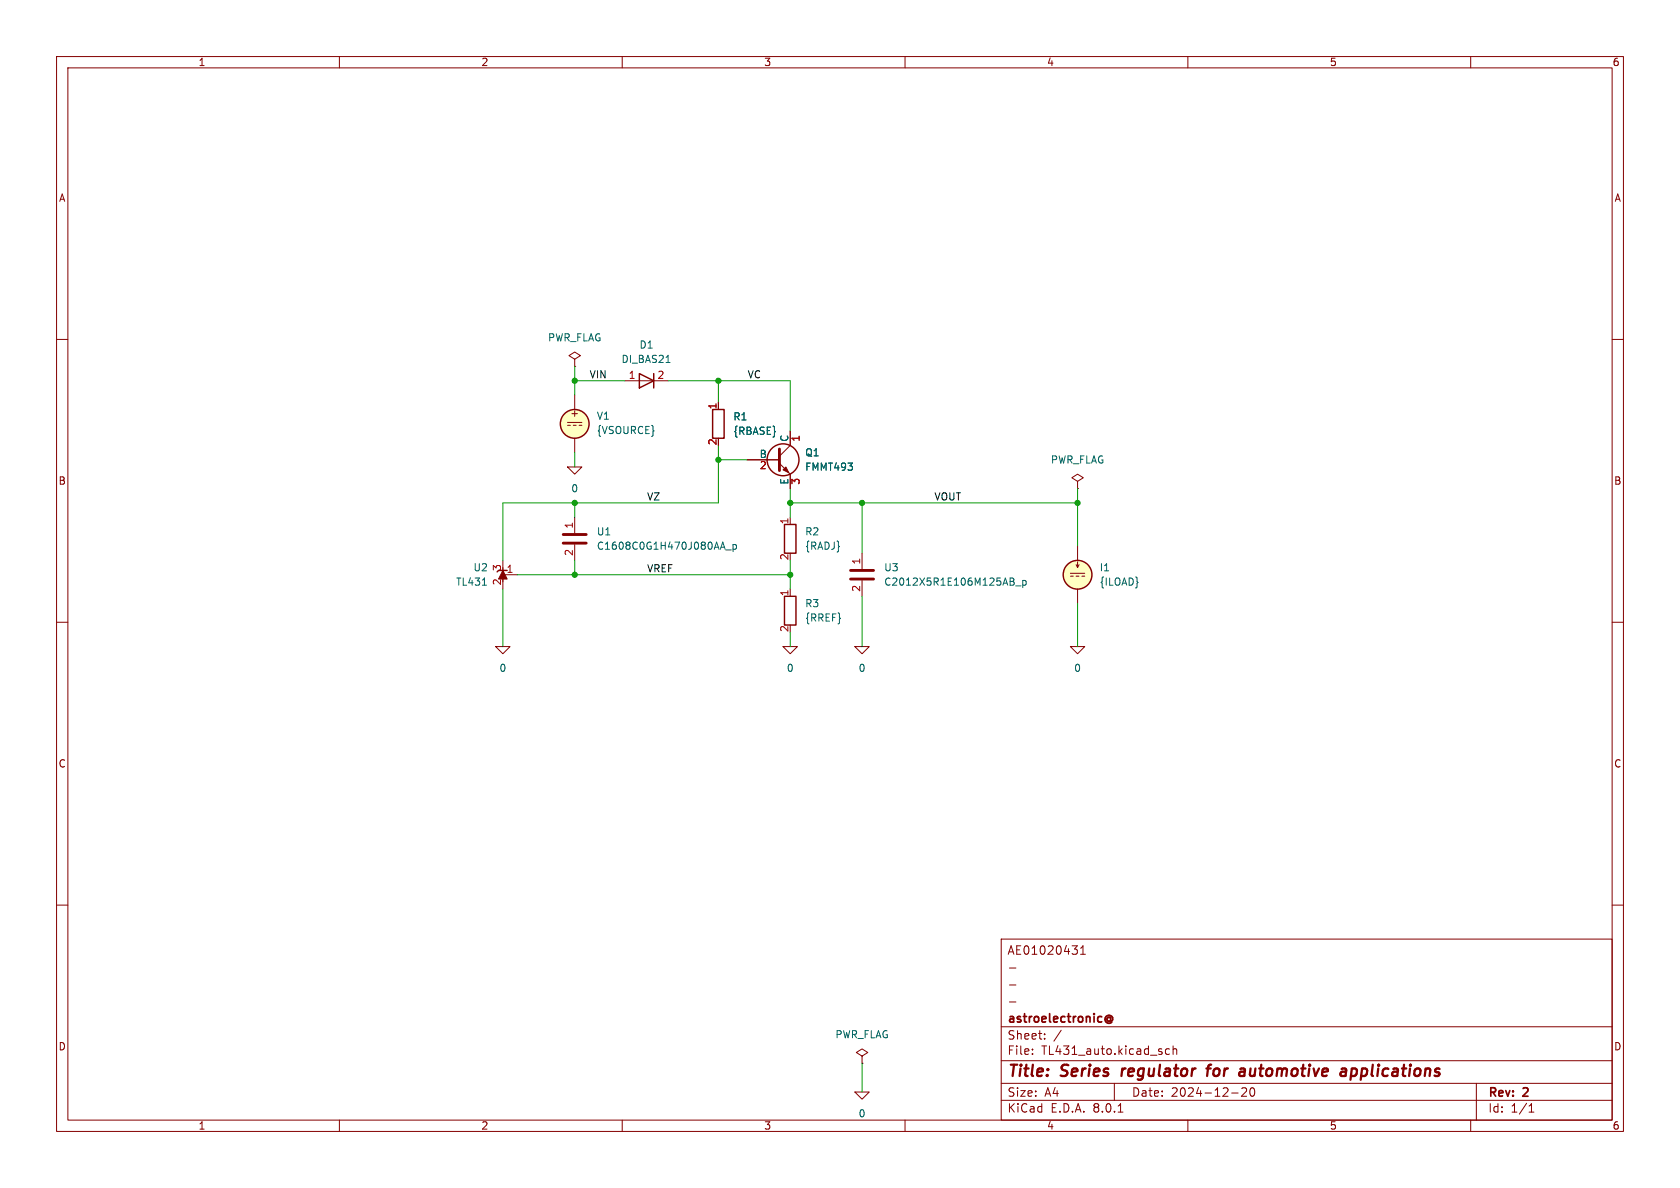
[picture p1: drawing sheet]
(kicad_sch
 (version 20231120)
 (generator "eeschema")
 (generator_version "8.0")
 (paper "A4")
 (title_block
  (title "Series regulator for automotive applications")
  (date "2024-12-20")
  (rev "2")
  (company "astroelectronic@")
  (comment 1 "-")
  (comment 2 "-")
  (comment 3 "-")
  (comment 4 "AE01020431"))
 (lib_symbols
  (symbol "TL431:0"
   (power)
   (pin_names
    (offset 0)) (exclude_from_sim no) (in_bom yes) (on_board yes)
   (property "Reference" "#GND" (at 0 -2.54 0) (effects (font (size 1.27 1.27)) (hide yes)))
   (property "Value" "0" (at 0 -1.778 0) (effects (font (size 1.27 1.27))))
   (property "Footprint" "" (at 0 0 0) (effects (font (size 1.27 1.27)) (hide yes)))
   (property "Datasheet" "~" (at 0 0 0) (effects (font (size 1.27 1.27)) (hide yes)))
   (property "Description" "0V reference potential for simulation" (at 0 0 0) (effects (font (size 1.27 1.27)) (hide yes)))
   (symbol "0_0_1"
    (polyline (pts (xy -1.27 0) (xy 0 -1.27) (xy 1.27 0) (xy -1.27 0)) (stroke (width 0) (type default)) (fill (type none))))
   (symbol "0_1_1"
    (pin power_in line (at 0 0 0) (length 0) hide (name "0" (effects (font (size 1.016 1.016)))) (number "1" (effects (font (size 1.016 1.016)))))))
  (symbol "TL431:C"
   (pin_names
    (offset 0.254) hide) (exclude_from_sim no) (in_bom yes) (on_board yes)
   (property "Reference" "C" (at 0.635 2.54 0) (effects (font (size 1.27 1.27)) (justify left)))
   (property "Value" "C" (at 0.635 -2.54 0) (effects (font (size 1.27 1.27)) (justify left)))
   (property "Footprint" "" (at 0.9652 -3.81 0) (effects (font (size 1.27 1.27)) (hide yes)))
   (property "Datasheet" "~" (at 0 0 0) (effects (font (size 1.27 1.27)) (hide yes)))
   (property "Description" "Unpolarized capacitor" (at 0 0 0) (effects (font (size 1.27 1.27)) (hide yes)))
   (symbol "C_0_1"
    (polyline (pts (xy -2.032 -0.762) (xy 2.032 -0.762)) (stroke (width 0.508) (type default)) (fill (type none)))
    (polyline (pts (xy -2.032 0.762) (xy 2.032 0.762)) (stroke (width 0.508) (type default)) (fill (type none))))
   (symbol "C_1_1"
    (pin passive line (at 0 3.81 270) (length 2.794) (name "~" (effects (font (size 1.27 1.27)))) (number "1" (effects (font (size 1.27 1.27)))))
    (pin passive line (at 0 -3.81 90) (length 2.794) (name "~" (effects (font (size 1.27 1.27)))) (number "2" (effects (font (size 1.27 1.27)))))))
  (symbol "TL431:DIODE"
   (pin_names
    (offset 1.016) hide) (exclude_from_sim no) (in_bom yes) (on_board yes)
   (property "Reference" "D" (at 0 2.54 0) (effects (font (size 1.27 1.27))))
   (property "Value" "${SIM.PARAMS}" (at 0 -2.54 0) (effects (font (size 1.27 1.27))))
   (property "Footprint" "" (at 0 0 0) (effects (font (size 1.27 1.27)) (hide yes)))
   (property "Datasheet" "~" (at 0 0 0) (effects (font (size 1.27 1.27)) (hide yes)))
   (property "Description" "Diode, anode on pin 1, for simulation only!" (at 0 0 0) (effects (font (size 1.27 1.27)) (hide yes)))
   (property "Sim.Pins" "1=1 2=2" (at 0 0 0) (effects (font (size 1.27 1.27)) (hide yes)))
   (property "Sim.Device" "SPICE" (at 0 0 0) (effects (font (size 1.27 1.27)) (justify left) (hide yes)))
   (property "Sim.Params" "type=\"D\" model=\"DIODE\" lib=\"\"" (at 0 0 0) (effects (font (size 1.27 1.27)) (hide yes)))
   (property "Spice_Netlist_Enabled" "Y" (at 0 0 0) (effects (font (size 1.27 1.27)) (justify left) (hide yes)))
   (symbol "DIODE_0_1"
    (polyline (pts (xy 1.27 0) (xy -1.27 0)) (stroke (width 0) (type default)) (fill (type none)))
    (polyline (pts (xy 1.27 1.27) (xy 1.27 -1.27)) (stroke (width 0.254) (type default)) (fill (type none)))
    (polyline (pts (xy -1.27 -1.27) (xy -1.27 1.27) (xy 1.27 0) (xy -1.27 -1.27)) (stroke (width 0.254) (type default)) (fill (type none))))
   (symbol "DIODE_1_1"
    (pin passive line (at -3.81 0 0) (length 2.54) (name "A" (effects (font (size 1.27 1.27)))) (number "1" (effects (font (size 1.27 1.27)))))
    (pin passive line (at 3.81 0 180) (length 2.54) (name "K" (effects (font (size 1.27 1.27)))) (number "2" (effects (font (size 1.27 1.27)))))))
  (symbol "TL431:IDC"
   (pin_numbers hide)
   (pin_names
    (offset 0.0254)) (exclude_from_sim no) (in_bom yes) (on_board yes)
   (property "Reference" "I" (at 2.54 2.54 0) (effects (font (size 1.27 1.27)) (justify left)))
   (property "Value" "1" (at 2.54 0 0) (effects (font (size 1.27 1.27)) (justify left)))
   (property "Footprint" "" (at 0 0 0) (effects (font (size 1.27 1.27)) (hide yes)))
   (property "Datasheet" "~" (at 0 0 0) (effects (font (size 1.27 1.27)) (hide yes)))
   (property "Description" "Current source, DC" (at 0 0 0) (effects (font (size 1.27 1.27)) (hide yes)))
   (property "Sim.Pins" "1=+ 2=-" (at 0 0 0) (effects (font (size 1.27 1.27)) (hide yes)))
   (property "Sim.Type" "DC" (at 0 0 0) (effects (font (size 1.27 1.27)) (hide yes)))
   (property "Sim.Device" "I" (at 0 0 0) (effects (font (size 1.27 1.27)) (justify left) (hide yes)))
   (property "Spice_Netlist_Enabled" "Y" (at 0 0 0) (effects (font (size 1.27 1.27)) (justify left) (hide yes)))
   (symbol "IDC_0_0"
    (polyline (pts (xy -1.27 0.254) (xy 1.27 0.254)) (stroke (width 0) (type default)) (fill (type none)))
    (polyline (pts (xy -0.762 -0.254) (xy -1.27 -0.254)) (stroke (width 0) (type default)) (fill (type none)))
    (polyline (pts (xy 0.254 -0.254) (xy -0.254 -0.254)) (stroke (width 0) (type default)) (fill (type none)))
    (polyline (pts (xy 1.27 -0.254) (xy 0.762 -0.254)) (stroke (width 0) (type default)) (fill (type none))))
   (symbol "IDC_0_1"
    (polyline (pts (xy 0 1.27) (xy 0 2.286)) (stroke (width 0) (type default)) (fill (type none)))
    (polyline (pts (xy -0.254 1.778) (xy 0 1.27) (xy 0.254 1.778)) (stroke (width 0) (type default)) (fill (type none)))
    (circle (center 0 0) (radius 2.54) (stroke (width 0.254) (type default)) (fill (type background))))
   (symbol "IDC_1_1"
    (pin passive line (at 0 5.08 270) (length 2.54) (name "~" (effects (font (size 1.27 1.27)))) (number "1" (effects (font (size 1.27 1.27)))))
    (pin passive line (at 0 -5.08 90) (length 2.54) (name "~" (effects (font (size 1.27 1.27)))) (number "2" (effects (font (size 1.27 1.27)))))))
  (symbol "TL431:PWR_FLAG"
   (power)
   (pin_numbers hide)
   (pin_names
    (offset 0) hide) (exclude_from_sim no) (in_bom yes) (on_board yes)
   (property "Reference" "#FLG" (at 0 1.905 0) (effects (font (size 1.27 1.27)) (hide yes)))
   (property "Value" "PWR_FLAG" (at 0 3.81 0) (effects (font (size 1.27 1.27))))
   (property "Footprint" "" (at 0 0 0) (effects (font (size 1.27 1.27)) (hide yes)))
   (property "Datasheet" "~" (at 0 0 0) (effects (font (size 1.27 1.27)) (hide yes)))
   (property "Description" "Special symbol for telling ERC where power comes from" (at 0 0 0) (effects (font (size 1.27 1.27)) (hide yes)))
   (symbol "PWR_FLAG_0_0"
    (pin power_out line (at 0 0 90) (length 0) (name "pwr" (effects (font (size 1.27 1.27)))) (number "1" (effects (font (size 1.27 1.27))))))
   (symbol "PWR_FLAG_0_1"
    (polyline (pts (xy 0 0) (xy 0 1.27) (xy -1.016 1.905) (xy 0 2.54) (xy 1.016 1.905) (xy 0 1.27)) (stroke (width 0) (type default)) (fill (type none)))))
  (symbol "TL431:Q_NPN_CBE"
   (pin_names
    (offset 0)) (exclude_from_sim no) (in_bom yes) (on_board yes)
   (property "Reference" "Q" (at 5.08 1.27 0) (effects (font (size 1.27 1.27)) (justify left)))
   (property "Value" "Q_NPN_CBE" (at 5.08 -1.27 0) (effects (font (size 1.27 1.27)) (justify left)))
   (property "Footprint" "" (at 5.08 2.54 0) (effects (font (size 1.27 1.27)) (hide yes)))
   (property "Datasheet" "~" (at 0 0 0) (effects (font (size 1.27 1.27)) (hide yes)))
   (property "Description" "NPN transistor, collector/base/emitter" (at 0 0 0) (effects (font (size 1.27 1.27)) (hide yes)))
   (symbol "Q_NPN_CBE_0_1"
    (polyline (pts (xy 0.635 0.635) (xy 2.54 2.54)) (stroke (width 0) (type default)) (fill (type none)))
    (polyline (pts (xy 0.635 -0.635) (xy 2.54 -2.54) (xy 2.54 -2.54)) (stroke (width 0) (type default)) (fill (type none)))
    (polyline (pts (xy 0.635 1.905) (xy 0.635 -1.905) (xy 0.635 -1.905)) (stroke (width 0.508) (type default)) (fill (type none)))
    (polyline (pts (xy 1.27 -1.778) (xy 1.778 -1.27) (xy 2.286 -2.286) (xy 1.27 -1.778) (xy 1.27 -1.778)) (stroke (width 0) (type default)) (fill (type outline)))
    (circle (center 1.27 0) (radius 2.8194) (stroke (width 0.254) (type default)) (fill (type none))))
   (symbol "Q_NPN_CBE_1_1"
    (pin passive line (at 2.54 5.08 270) (length 2.54) (name "C" (effects (font (size 1.27 1.27)))) (number "1" (effects (font (size 1.27 1.27)))))
    (pin input line (at -5.08 0 0) (length 5.715) (name "B" (effects (font (size 1.27 1.27)))) (number "2" (effects (font (size 1.27 1.27)))))
    (pin passive line (at 2.54 -5.08 90) (length 2.54) (name "E" (effects (font (size 1.27 1.27)))) (number "3" (effects (font (size 1.27 1.27)))))))
  (symbol "TL431:R"
   (pin_names
    (offset 0) hide) (exclude_from_sim no) (in_bom yes) (on_board yes)
   (property "Reference" "R" (at 2.032 0 90) (effects (font (size 1.27 1.27))))
   (property "Value" "R" (at 0 0 90) (effects (font (size 1.27 1.27))))
   (property "Footprint" "" (at -1.778 0 90) (effects (font (size 1.27 1.27)) (hide yes)))
   (property "Datasheet" "~" (at 0 0 0) (effects (font (size 1.27 1.27)) (hide yes)))
   (property "Description" "Resistor" (at 0 0 0) (effects (font (size 1.27 1.27)) (hide yes)))
   (symbol "R_0_1"
    (rectangle (start -1.016 -2.54) (end 1.016 2.54) (stroke (width 0.254) (type default)) (fill (type none))))
   (symbol "R_1_1"
    (pin passive line (at 0 3.81 270) (length 1.27) (name "~" (effects (font (size 1.27 1.27)))) (number "1" (effects (font (size 1.27 1.27)))))
    (pin passive line (at 0 -3.81 90) (length 1.27) (name "~" (effects (font (size 1.27 1.27)))) (number "2" (effects (font (size 1.27 1.27)))))))
  (symbol "TL431:TL431LP"
   (pin_names hide) (exclude_from_sim no) (in_bom yes) (on_board yes)
   (property "Reference" "U" (at -2.54 2.54 0) (effects (font (size 1.27 1.27))))
   (property "Value" "TL431LP" (at 0 -2.54 0) (effects (font (size 1.27 1.27))))
   (property "Footprint" "Package_TO_SOT_THT:TO-92_Inline" (at 0 -3.81 0) (effects (font (size 1.27 1.27)
    (italic yes)) (hide yes)))
   (property "Datasheet" "http://www.ti.com/lit/ds/symlink/tl431.pdf" (at 0 0 0) (effects (font (size 1.27 1.27)
    (italic yes)) (hide yes)))
   (property "Description" "Shunt Regulator, TO-92" (at 0 0 0) (effects (font (size 1.27 1.27)) (hide yes)))
   (symbol "TL431LP_0_1"
    (polyline (pts (xy -1.27 0) (xy 0 0) (xy 1.27 0)) (stroke (width 0) (type default)) (fill (type none)))
    (polyline (pts (xy -0.762 0.762) (xy 0.762 0) (xy -0.762 -0.762)) (stroke (width 0) (type default)) (fill (type outline)))
    (polyline (pts (xy 0.508 -1.016) (xy 0.762 -0.762) (xy 0.762 0.762) (xy 0.762 0.762)) (stroke (width 0.254) (type default)) (fill (type none))))
   (symbol "TL431LP_1_1"
    (pin passive line (at 0 2.54 270) (length 2.54) (name "REF" (effects (font (size 1.27 1.27)))) (number "1" (effects (font (size 1.27 1.27)))))
    (pin passive line (at -2.54 0 0) (length 2.54) (name "A" (effects (font (size 1.27 1.27)))) (number "2" (effects (font (size 1.27 1.27)))))
    (pin passive line (at 2.54 0 180) (length 2.54) (name "K" (effects (font (size 1.27 1.27)))) (number "3" (effects (font (size 1.27 1.27)))))))
  (symbol "TL431:VDC"
   (pin_numbers hide)
   (pin_names
    (offset 0.0254)) (exclude_from_sim no) (in_bom yes) (on_board yes)
   (property "Reference" "V" (at 2.54 2.54 0) (effects (font (size 1.27 1.27)) (justify left)))
   (property "Value" "1" (at 2.54 0 0) (effects (font (size 1.27 1.27)) (justify left)))
   (property "Footprint" "" (at 0 0 0) (effects (font (size 1.27 1.27)) (hide yes)))
   (property "Datasheet" "~" (at 0 0 0) (effects (font (size 1.27 1.27)) (hide yes)))
   (property "Description" "Voltage source, DC" (at 0 0 0) (effects (font (size 1.27 1.27)) (hide yes)))
   (property "Sim.Pins" "1=+ 2=-" (at 0 0 0) (effects (font (size 1.27 1.27)) (hide yes)))
   (property "Sim.Type" "DC" (at 0 0 0) (effects (font (size 1.27 1.27)) (hide yes)))
   (property "Sim.Device" "V" (at 0 0 0) (effects (font (size 1.27 1.27)) (justify left) (hide yes)))
   (property "Spice_Netlist_Enabled" "Y" (at 0 0 0) (effects (font (size 1.27 1.27)) (justify left) (hide yes)))
   (symbol "VDC_0_0"
    (polyline (pts (xy -1.27 0.254) (xy 1.27 0.254)) (stroke (width 0) (type default)) (fill (type none)))
    (polyline (pts (xy -0.762 -0.254) (xy -1.27 -0.254)) (stroke (width 0) (type default)) (fill (type none)))
    (polyline (pts (xy 0.254 -0.254) (xy -0.254 -0.254)) (stroke (width 0) (type default)) (fill (type none)))
    (polyline (pts (xy 1.27 -0.254) (xy 0.762 -0.254)) (stroke (width 0) (type default)) (fill (type none)))
    (text "+" (at 0 1.905 0) (effects (font (size 1.27 1.27)))))
   (symbol "VDC_0_1"
    (circle (center 0 0) (radius 2.54) (stroke (width 0.254) (type default)) (fill (type background))))
   (symbol "VDC_1_1"
    (pin passive line (at 0 5.08 270) (length 2.54) (name "~" (effects (font (size 1.27 1.27)))) (number "1" (effects (font (size 1.27 1.27)))))
    (pin passive line (at 0 -5.08 90) (length 2.54) (name "~" (effects (font (size 1.27 1.27)))) (number "2" (effects (font (size 1.27 1.27))))))))
 (junction
  (at 101.6 88.9)
  (diameter 0)
  (color 0 0 0 0))
 (junction
  (at 127 81.28)
  (diameter 0)
  (color 0 0 0 0))
 (junction
  (at 101.6 67.31)
  (diameter 0)
  (color 0 0 0 0))
 (junction
  (at 139.7 101.6)
  (diameter 0)
  (color 0 0 0 0))
 (junction
  (at 152.4 88.9)
  (diameter 0)
  (color 0 0 0 0))
 (junction
  (at 127 67.31)
  (diameter 0)
  (color 0 0 0 0))
 (junction
  (at 101.6 101.6)
  (diameter 0)
  (color 0 0 0 0))
 (junction
  (at 139.7 88.9)
  (diameter 0)
  (color 0 0 0 0))
 (junction
  (at 190.5 88.9)
  (diameter 0)
  (color 0 0 0 0))
 (wire
  (pts (xy 139.7 101.6) (xy 139.7 104.14))
  (stroke (width 0) (type default)))
 (wire
  (pts (xy 88.9 88.9) (xy 88.9 99.06))
  (stroke (width 0) (type default)))
 (wire
  (pts (xy 152.4 187.96) (xy 152.4 193.04))
  (stroke (width 0) (type default)))
 (wire
  (pts (xy 139.7 88.9) (xy 139.7 91.44))
  (stroke (width 0) (type default)))
 (wire
  (pts (xy 127 88.9) (xy 127 81.28))
  (stroke (width 0) (type default)))
 (wire
  (pts (xy 139.7 67.31) (xy 127 67.31))
  (stroke (width 0) (type default)))
 (wire
  (pts (xy 139.7 86.36) (xy 139.7 88.9))
  (stroke (width 0) (type default)))
 (wire
  (pts (xy 139.7 76.2) (xy 139.7 67.31))
  (stroke (width 0) (type default)))
 (wire
  (pts (xy 101.6 99.06) (xy 101.6 101.6))
  (stroke (width 0) (type default)))
 (wire
  (pts (xy 101.6 88.9) (xy 88.9 88.9))
  (stroke (width 0) (type default)))
 (wire
  (pts (xy 152.4 88.9) (xy 139.7 88.9))
  (stroke (width 0) (type default)))
 (wire
  (pts (xy 101.6 80.01) (xy 101.6 82.55))
  (stroke (width 0) (type default)))
 (wire
  (pts (xy 88.9 104.14) (xy 88.9 114.3))
  (stroke (width 0) (type default)))
 (wire
  (pts (xy 101.6 101.6) (xy 139.7 101.6))
  (stroke (width 0) (type default)))
 (wire
  (pts (xy 101.6 88.9) (xy 127 88.9))
  (stroke (width 0) (type default)))
 (wire
  (pts (xy 190.5 86.36) (xy 190.5 88.9))
  (stroke (width 0) (type default)))
 (wire
  (pts (xy 101.6 67.31) (xy 110.49 67.31))
  (stroke (width 0) (type default)))
 (wire
  (pts (xy 127 78.74) (xy 127 81.28))
  (stroke (width 0) (type default)))
 (wire
  (pts (xy 152.4 88.9) (xy 152.4 97.79))
  (stroke (width 0) (type default)))
 (wire
  (pts (xy 139.7 99.06) (xy 139.7 101.6))
  (stroke (width 0) (type default)))
 (wire
  (pts (xy 101.6 64.77) (xy 101.6 67.31))
  (stroke (width 0) (type default)))
 (wire
  (pts (xy 127 71.12) (xy 127 67.31))
  (stroke (width 0) (type default)))
 (wire
  (pts (xy 190.5 88.9) (xy 190.5 96.52))
  (stroke (width 0) (type default)))
 (wire
  (pts (xy 152.4 88.9) (xy 190.5 88.9))
  (stroke (width 0) (type default)))
 (wire
  (pts (xy 139.7 111.76) (xy 139.7 114.3))
  (stroke (width 0) (type default)))
 (wire
  (pts (xy 127 67.31) (xy 118.11 67.31))
  (stroke (width 0) (type default)))
 (wire
  (pts (xy 152.4 105.41) (xy 152.4 114.3))
  (stroke (width 0) (type default)))
 (wire
  (pts (xy 91.44 101.6) (xy 101.6 101.6))
  (stroke (width 0) (type default)))
 (wire
  (pts (xy 190.5 106.68) (xy 190.5 114.3))
  (stroke (width 0) (type default)))
 (wire
  (pts (xy 101.6 67.31) (xy 101.6 69.85))
  (stroke (width 0) (type default)))
 (wire
  (pts (xy 101.6 91.44) (xy 101.6 88.9))
  (stroke (width 0) (type default)))
 (wire
  (pts (xy 127 81.28) (xy 132.08 81.28))
  (stroke (width 0) (type default)))
 (label "VOUT"
  (at 165.1 88.9 0)
  (fields_autoplaced yes)
  (effects (font (size 1.27 1.27)) (justify left bottom)))
 (label "VZ"
  (at 114.3 88.9 0)
  (fields_autoplaced yes)
  (effects (font (size 1.27 1.27)) (justify left bottom)))
 (label "VC"
  (at 132.08 67.31 0)
  (fields_autoplaced yes)
  (effects (font (size 1.27 1.27)) (justify left bottom)))
 (label "VREF"
  (at 114.3 101.6 0)
  (fields_autoplaced yes)
  (effects (font (size 1.27 1.27)) (justify left bottom)))
 (label "VIN"
  (at 104.14 67.31 0)
  (fields_autoplaced yes)
  (effects (font (size 1.27 1.27)) (justify left bottom)))
 (symbol
  (lib_id "TL431:PWR_FLAG")
  (at 190.5 86.36 0)
  (unit 1)
  (exclude_from_sim no)
  (in_bom yes)
  (on_board yes)
  (dnp no)
  (fields_autoplaced yes)
  (property "Reference" "#FLG0102" (at 190.5 84.455 0) (effects (font (size 1.27 1.27)) (hide yes)))
  (property "Value" "PWR_FLAG" (at 190.5 81.28 0) (effects (font (size 1.27 1.27))))
  (property "Footprint" "" (at 190.5 86.36 0) (effects (font (size 1.27 1.27)) (hide yes)))
  (property "Datasheet" "~" (at 190.5 86.36 0) (effects (font (size 1.27 1.27)) (hide yes)))
  (property "Description" "" (at 190.5 86.36 0) (effects (font (size 1.27 1.27)) (hide yes)))
  (pin "1"))
 (symbol
  (lib_id "TL431:TL431LP")
  (at 88.9 101.6 270)
  (mirror x)
  (unit 1)
  (exclude_from_sim no)
  (in_bom yes)
  (on_board yes)
  (dnp no)
  (fields_autoplaced yes)
  (property "Reference" "U2" (at 86.36 100.3299 90) (effects (font (size 1.27 1.27)) (justify right)))
  (property "Value" "TL431" (at 86.36 102.8699 90) (effects (font (size 1.27 1.27)) (justify right)))
  (property "Footprint" "" (at 85.09 101.6 0) (effects (font (size 1.27 1.27)
    (italic yes)) (hide yes)))
  (property "Datasheet" "~" (at 88.9 101.6 0) (effects (font (size 1.27 1.27)
    (italic yes)) (hide yes)))
  (property "Description" "" (at 88.9 101.6 0) (effects (font (size 1.27 1.27)) (hide yes)))
  (property "Sim.Library" "C:\\AE\\TL431\\_models\\tl431.mod" (at 88.9 101.6 0) (effects (font (size 1.27 1.27)) (hide yes)))
  (property "Sim.Name" "TL431" (at 88.9 101.6 0) (effects (font (size 1.27 1.27)) (hide yes)))
  (property "Sim.Device" "SUBCKT" (at 88.9 101.6 0) (effects (font (size 1.27 1.27)) (hide yes)))
  (property "Sim.Pins" "1=1 2=2 3=3" (at 88.9 101.6 0) (effects (font (size 1.27 1.27)) (hide yes)))
  (pin "1")
  (pin "2")
  (pin "3"))
 (symbol
  (lib_name "TL431:VDC")
  (lib_id "TL431:VDC")
  (at 101.6 74.93 0)
  (unit 1)
  (exclude_from_sim no)
  (in_bom yes)
  (on_board yes)
  (dnp no)
  (fields_autoplaced yes)
  (property "Reference" "V1" (at 105.41 73.5301 0) (effects (font (size 1.27 1.27)) (justify left)))
  (property "Value" "{VSOURCE}" (at 105.41 76.0701 0) (effects (font (size 1.27 1.27)) (justify left)))
  (property "Footprint" "" (at 101.6 74.93 0) (effects (font (size 1.27 1.27)) (hide yes)))
  (property "Datasheet" "~" (at 101.6 74.93 0) (effects (font (size 1.27 1.27)) (hide yes)))
  (property "Description" "" (at 101.6 74.93 0) (effects (font (size 1.27 1.27)) (hide yes)))
  (property "Sim.Device" "SPICE" (at 101.6 74.93 0) (effects (font (size 1.27 1.27)) (justify left) (hide yes)))
  (property "Sim.Params" "type=\"V\" model=\"{VSOURCE}\" lib=\"\"" (at 0 0 0) (effects (font (size 1.27 1.27)) (hide yes)))
  (property "Sim.Pins" "1=1 2=2" (at 0 0 0) (effects (font (size 1.27 1.27)) (hide yes)))
  (pin "1")
  (pin "2"))
 (symbol
  (lib_id "TL431:0")
  (at 139.7 114.3 0)
  (unit 1)
  (exclude_from_sim no)
  (in_bom yes)
  (on_board yes)
  (dnp no)
  (fields_autoplaced yes)
  (property "Reference" "#GND0105" (at 139.7 116.84 0) (effects (font (size 1.27 1.27)) (hide yes)))
  (property "Value" "0" (at 139.7 118.11 0) (effects (font (size 1.27 1.27))))
  (property "Footprint" "" (at 139.7 114.3 0) (effects (font (size 1.27 1.27)) (hide yes)))
  (property "Datasheet" "~" (at 139.7 114.3 0) (effects (font (size 1.27 1.27)) (hide yes)))
  (property "Description" "" (at 139.7 114.3 0) (effects (font (size 1.27 1.27)) (hide yes)))
  (pin "1"))
 (symbol
  (lib_id "TL431:0")
  (at 101.6 82.55 0)
  (unit 1)
  (exclude_from_sim no)
  (in_bom yes)
  (on_board yes)
  (dnp no)
  (fields_autoplaced yes)
  (property "Reference" "#GND0101" (at 101.6 85.09 0) (effects (font (size 1.27 1.27)) (hide yes)))
  (property "Value" "0" (at 101.6 86.36 0) (effects (font (size 1.27 1.27))))
  (property "Footprint" "" (at 101.6 82.55 0) (effects (font (size 1.27 1.27)) (hide yes)))
  (property "Datasheet" "~" (at 101.6 82.55 0) (effects (font (size 1.27 1.27)) (hide yes)))
  (property "Description" "" (at 101.6 82.55 0) (effects (font (size 1.27 1.27)) (hide yes)))
  (pin "1"))
 (symbol
  (lib_id "TL431:R")
  (at 139.7 95.25 0)
  (unit 1)
  (exclude_from_sim no)
  (in_bom yes)
  (on_board yes)
  (dnp no)
  (fields_autoplaced yes)
  (property "Reference" "R2" (at 142.24 93.9799 0) (effects (font (size 1.27 1.27)) (justify left)))
  (property "Value" "{RADJ}" (at 142.24 96.5199 0) (effects (font (size 1.27 1.27)) (justify left)))
  (property "Footprint" "" (at 137.922 95.25 90) (effects (font (size 1.27 1.27)) (hide yes)))
  (property "Datasheet" "~" (at 139.7 95.25 0) (effects (font (size 1.27 1.27)) (hide yes)))
  (property "Description" "" (at 139.7 95.25 0) (effects (font (size 1.27 1.27)) (hide yes)))
  (pin "1")
  (pin "2"))
 (symbol
  (lib_id "TL431:PWR_FLAG")
  (at 152.4 187.96 0)
  (unit 1)
  (exclude_from_sim no)
  (in_bom yes)
  (on_board yes)
  (dnp no)
  (fields_autoplaced yes)
  (property "Reference" "#FLG0103" (at 152.4 186.055 0) (effects (font (size 1.27 1.27)) (hide yes)))
  (property "Value" "PWR_FLAG" (at 152.4 182.88 0) (effects (font (size 1.27 1.27))))
  (property "Footprint" "" (at 152.4 187.96 0) (effects (font (size 1.27 1.27)) (hide yes)))
  (property "Datasheet" "~" (at 152.4 187.96 0) (effects (font (size 1.27 1.27)) (hide yes)))
  (property "Description" "" (at 152.4 187.96 0) (effects (font (size 1.27 1.27)) (hide yes)))
  (pin "1"))
 (symbol
  (lib_id "TL431:C")
  (at 101.6 95.25 0)
  (unit 1)
  (exclude_from_sim no)
  (in_bom yes)
  (on_board yes)
  (dnp no)
  (fields_autoplaced yes)
  (property "Reference" "U1" (at 105.41 93.9799 0) (effects (font (size 1.27 1.27)) (justify left)))
  (property "Value" "C1608C0G1H470J080AA_p" (at 105.41 96.5199 0) (effects (font (size 1.27 1.27)) (justify left)))
  (property "Footprint" "" (at 102.5652 99.06 0) (effects (font (size 1.27 1.27)) (hide yes)))
  (property "Datasheet" "~" (at 101.6 95.25 0) (effects (font (size 1.27 1.27)) (hide yes)))
  (property "Description" "" (at 101.6 95.25 0) (effects (font (size 1.27 1.27)) (hide yes)))
  (property "Sim.Device" "SUBCKT" (at 101.6 95.25 0) (effects (font (size 1.27 1.27)) (hide yes)))
  (property "Sim.Pins" "1=n1 2=n2" (at 0 0 0) (effects (font (size 1.27 1.27)) (hide yes)))
  (property "Sim.Library" "C:\\AE\\TL431\\_models\\C1608C0G1H470J080AA_p.mod" (at 101.6 95.25 0) (effects (font (size 1.27 1.27)) (hide yes)))
  (property "Sim.Name" "C1608C0G1H470J080AA_p" (at 101.6 95.25 0) (effects (font (size 1.27 1.27)) (hide yes)))
  (pin "1")
  (pin "2"))
 (symbol
  (lib_id "TL431:0")
  (at 88.9 114.3 0)
  (unit 1)
  (exclude_from_sim no)
  (in_bom yes)
  (on_board yes)
  (dnp no)
  (fields_autoplaced yes)
  (property "Reference" "#GND0102" (at 88.9 116.84 0) (effects (font (size 1.27 1.27)) (hide yes)))
  (property "Value" "0" (at 88.9 118.11 0) (effects (font (size 1.27 1.27))))
  (property "Footprint" "" (at 88.9 114.3 0) (effects (font (size 1.27 1.27)) (hide yes)))
  (property "Datasheet" "~" (at 88.9 114.3 0) (effects (font (size 1.27 1.27)) (hide yes)))
  (property "Description" "" (at 88.9 114.3 0) (effects (font (size 1.27 1.27)) (hide yes)))
  (pin "1"))
 (symbol
  (lib_id "TL431:0")
  (at 152.4 193.04 0)
  (unit 1)
  (exclude_from_sim no)
  (in_bom yes)
  (on_board yes)
  (dnp no)
  (fields_autoplaced yes)
  (property "Reference" "#GND0106" (at 152.4 195.58 0) (effects (font (size 1.27 1.27)) (hide yes)))
  (property "Value" "0" (at 152.4 196.85 0) (effects (font (size 1.27 1.27))))
  (property "Footprint" "" (at 152.4 193.04 0) (effects (font (size 1.27 1.27)) (hide yes)))
  (property "Datasheet" "~" (at 152.4 193.04 0) (effects (font (size 1.27 1.27)) (hide yes)))
  (property "Description" "" (at 152.4 193.04 0) (effects (font (size 1.27 1.27)) (hide yes)))
  (pin "1"))
 (symbol
  (lib_id "TL431:Q_NPN_CBE")
  (at 137.16 81.28 0)
  (unit 1)
  (exclude_from_sim no)
  (in_bom yes)
  (on_board yes)
  (dnp no)
  (fields_autoplaced yes)
  (property "Reference" "Q1" (at 142.24 80.0099 0) (effects (font (size 1.27 1.27)) (justify left)))
  (property "Value" "FMMT493" (at 142.24 82.5499 0) (effects (font (size 1.27 1.27)) (justify left)))
  (property "Footprint" "" (at 142.24 78.74 0) (effects (font (size 1.27 1.27)) (hide yes)))
  (property "Datasheet" "~" (at 137.16 81.28 0) (effects (font (size 1.27 1.27)) (hide yes)))
  (property "Description" "" (at 137.16 81.28 0) (effects (font (size 1.27 1.27)) (hide yes)))
  (property "Sim.Device" "NPN" (at 137.16 81.28 0) (effects (font (size 1.27 1.27)) (hide yes)))
  (property "Sim.Pins" "1=C 2=B 3=E" (at 0 0 0) (effects (font (size 1.27 1.27)) (hide yes)))
  (property "Sim.Library" "C:\\AE\\TL431\\_models\\FMMT493.spice.txt" (at 137.16 81.28 0) (effects (font (size 1.27 1.27)) (hide yes)))
  (property "Sim.Name" "FMMT493" (at 137.16 81.28 0) (effects (font (size 1.27 1.27)) (hide yes)))
  (property "Sim.Type" "GUMMELPOON" (at 137.16 81.28 0) (effects (font (size 1.27 1.27)) (hide yes)))
  (pin "1")
  (pin "2")
  (pin "3"))
 (symbol
  (lib_id "TL431:PWR_FLAG")
  (at 101.6 64.77 0)
  (unit 1)
  (exclude_from_sim no)
  (in_bom yes)
  (on_board yes)
  (dnp no)
  (fields_autoplaced yes)
  (property "Reference" "#FLG0101" (at 101.6 62.865 0) (effects (font (size 1.27 1.27)) (hide yes)))
  (property "Value" "PWR_FLAG" (at 101.6 59.69 0) (effects (font (size 1.27 1.27))))
  (property "Footprint" "" (at 101.6 64.77 0) (effects (font (size 1.27 1.27)) (hide yes)))
  (property "Datasheet" "~" (at 101.6 64.77 0) (effects (font (size 1.27 1.27)) (hide yes)))
  (property "Description" "" (at 101.6 64.77 0) (effects (font (size 1.27 1.27)) (hide yes)))
  (pin "1"))
 (symbol
  (lib_id "TL431:R")
  (at 127 74.93 0)
  (unit 1)
  (exclude_from_sim no)
  (in_bom yes)
  (on_board yes)
  (dnp no)
  (fields_autoplaced yes)
  (property "Reference" "R1" (at 129.54 73.6599 0) (effects (font (size 1.27 1.27)) (justify left)))
  (property "Value" "{RBASE}" (at 129.54 76.1999 0) (effects (font (size 1.27 1.27)) (justify left)))
  (property "Footprint" "" (at 125.222 74.93 90) (effects (font (size 1.27 1.27)) (hide yes)))
  (property "Datasheet" "~" (at 127 74.93 0) (effects (font (size 1.27 1.27)) (hide yes)))
  (property "Description" "" (at 127 74.93 0) (effects (font (size 1.27 1.27)) (hide yes)))
  (pin "1")
  (pin "2"))
 (symbol
  (lib_id "TL431:C")
  (at 152.4 101.6 0)
  (unit 1)
  (exclude_from_sim no)
  (in_bom yes)
  (on_board yes)
  (dnp no)
  (fields_autoplaced yes)
  (property "Reference" "U3" (at 156.21 100.3299 0) (effects (font (size 1.27 1.27)) (justify left)))
  (property "Value" "C2012X5R1E106M125AB_p" (at 156.21 102.8699 0) (effects (font (size 1.27 1.27)) (justify left)))
  (property "Footprint" "" (at 153.3652 105.41 0) (effects (font (size 1.27 1.27)) (hide yes)))
  (property "Datasheet" "~" (at 152.4 101.6 0) (effects (font (size 1.27 1.27)) (hide yes)))
  (property "Description" "" (at 152.4 101.6 0) (effects (font (size 1.27 1.27)) (hide yes)))
  (property "Sim.Device" "SUBCKT" (at 152.4 101.6 0) (effects (font (size 1.27 1.27)) (hide yes)))
  (property "Sim.Pins" "1=n1 2=n2" (at 0 0 0) (effects (font (size 1.27 1.27)) (hide yes)))
  (property "Sim.Library" "C:\\AE\\TL431\\_models\\C2012X5R1E106M125AB_p.mod" (at 152.4 101.6 0) (effects (font (size 1.27 1.27)) (hide yes)))
  (property "Sim.Name" "C2012X5R1E106M125AB_p" (at 152.4 101.6 0) (effects (font (size 1.27 1.27)) (hide yes)))
  (pin "1")
  (pin "2"))
 (symbol
  (lib_id "TL431:R")
  (at 139.7 107.95 0)
  (unit 1)
  (exclude_from_sim no)
  (in_bom yes)
  (on_board yes)
  (dnp no)
  (fields_autoplaced yes)
  (property "Reference" "R3" (at 142.24 106.6799 0) (effects (font (size 1.27 1.27)) (justify left)))
  (property "Value" "{RREF}" (at 142.24 109.2199 0) (effects (font (size 1.27 1.27)) (justify left)))
  (property "Footprint" "" (at 137.922 107.95 90) (effects (font (size 1.27 1.27)) (hide yes)))
  (property "Datasheet" "~" (at 139.7 107.95 0) (effects (font (size 1.27 1.27)) (hide yes)))
  (property "Description" "" (at 139.7 107.95 0) (effects (font (size 1.27 1.27)) (hide yes)))
  (pin "1")
  (pin "2"))
 (symbol
  (lib_id "TL431:0")
  (at 190.5 114.3 0)
  (unit 1)
  (exclude_from_sim no)
  (in_bom yes)
  (on_board yes)
  (dnp no)
  (fields_autoplaced yes)
  (property "Reference" "#GND0103" (at 190.5 116.84 0) (effects (font (size 1.27 1.27)) (hide yes)))
  (property "Value" "0" (at 190.5 118.11 0) (effects (font (size 1.27 1.27))))
  (property "Footprint" "" (at 190.5 114.3 0) (effects (font (size 1.27 1.27)) (hide yes)))
  (property "Datasheet" "~" (at 190.5 114.3 0) (effects (font (size 1.27 1.27)) (hide yes)))
  (property "Description" "" (at 190.5 114.3 0) (effects (font (size 1.27 1.27)) (hide yes)))
  (pin "1"))
 (symbol
  (lib_id "TL431:IDC")
  (at 190.5 101.6 0)
  (unit 1)
  (exclude_from_sim no)
  (in_bom yes)
  (on_board yes)
  (dnp no)
  (property "Reference" "I1" (at 194.31 100.3299 0) (effects (font (size 1.27 1.27)) (justify left)))
  (property "Value" "{ILOAD}" (at 194.31 102.8699 0) (effects (font (size 1.27 1.27)) (justify left)))
  (property "Footprint" "" (at 190.5 101.6 0) (effects (font (size 1.27 1.27)) (hide yes)))
  (property "Datasheet" "~" (at 190.5 101.6 0) (effects (font (size 1.27 1.27)) (hide yes)))
  (property "Description" "" (at 190.5 101.6 0) (effects (font (size 1.27 1.27)) (hide yes)))
  (property "Sim.Pins" "1=1 2=2" (at 190.5 101.6 0) (effects (font (size 1.27 1.27)) (hide yes)))
  (property "Sim.Type" "" (at 190.5 101.6 0) (effects (font (size 1.27 1.27)) (hide yes)))
  (property "Sim.Device" "SPICE" (at 190.5 101.6 0) (effects (font (size 1.27 1.27)) (justify left) (hide yes)))
  (property "Spice_Netlist_Enabled" "" (at 190.5 101.6 0) (effects (font (size 1.27 1.27)) (justify left) (hide yes)))
  (property "Sim.Params" "type=\"I\" model=\"{ILOAD}\" lib=\"\"" (at 190.5 101.6 0) (effects (font (size 1.27 1.27)) (hide yes)))
  (pin "1")
  (pin "2"))
 (symbol
  (lib_id "TL431:0")
  (at 152.4 114.3 0)
  (unit 1)
  (exclude_from_sim no)
  (in_bom yes)
  (on_board yes)
  (dnp no)
  (fields_autoplaced yes)
  (property "Reference" "#GND0104" (at 152.4 116.84 0) (effects (font (size 1.27 1.27)) (hide yes)))
  (property "Value" "0" (at 152.4 118.11 0) (effects (font (size 1.27 1.27))))
  (property "Footprint" "" (at 152.4 114.3 0) (effects (font (size 1.27 1.27)) (hide yes)))
  (property "Datasheet" "~" (at 152.4 114.3 0) (effects (font (size 1.27 1.27)) (hide yes)))
  (property "Description" "" (at 152.4 114.3 0) (effects (font (size 1.27 1.27)) (hide yes)))
  (pin "1"))
 (symbol
  (lib_name "TL431:DIODE")
  (lib_id "TL431:DIODE")
  (at 114.3 67.31 0)
  (unit 1)
  (exclude_from_sim no)
  (in_bom yes)
  (on_board yes)
  (dnp no)
  (fields_autoplaced yes)
  (property "Reference" "D1" (at 114.3 60.96 0) (effects (font (size 1.27 1.27))))
  (property "Value" "DI_BAS21" (at 114.3 63.5 0) (effects (font (size 1.27 1.27))))
  (property "Footprint" "" (at 114.3 67.31 0) (effects (font (size 1.27 1.27)) (hide yes)))
  (property "Datasheet" "~" (at 114.3 67.31 0) (effects (font (size 1.27 1.27)) (hide yes)))
  (property "Description" "" (at 114.3 67.31 0) (effects (font (size 1.27 1.27)) (hide yes)))
  (property "Sim.Device" "D" (at 114.3 67.31 0) (effects (font (size 1.27 1.27)) (justify left) (hide yes)))
  (property "Sim.Pins" "1=A 2=K" (at 0 0 0) (effects (font (size 1.27 1.27)) (hide yes)))
  (property "Sim.Library" "C:\\AE\\TL431\\_models\\BAS21.spice.txt" (at 114.3 67.31 0) (effects (font (size 1.27 1.27)) (hide yes)))
  (property "Sim.Name" "DI_BAS21" (at 114.3 67.31 0) (effects (font (size 1.27 1.27)) (hide yes)))
  (pin "1")
  (pin "2"))
 (sheet_instances
  (path ""
   (page "1"))))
